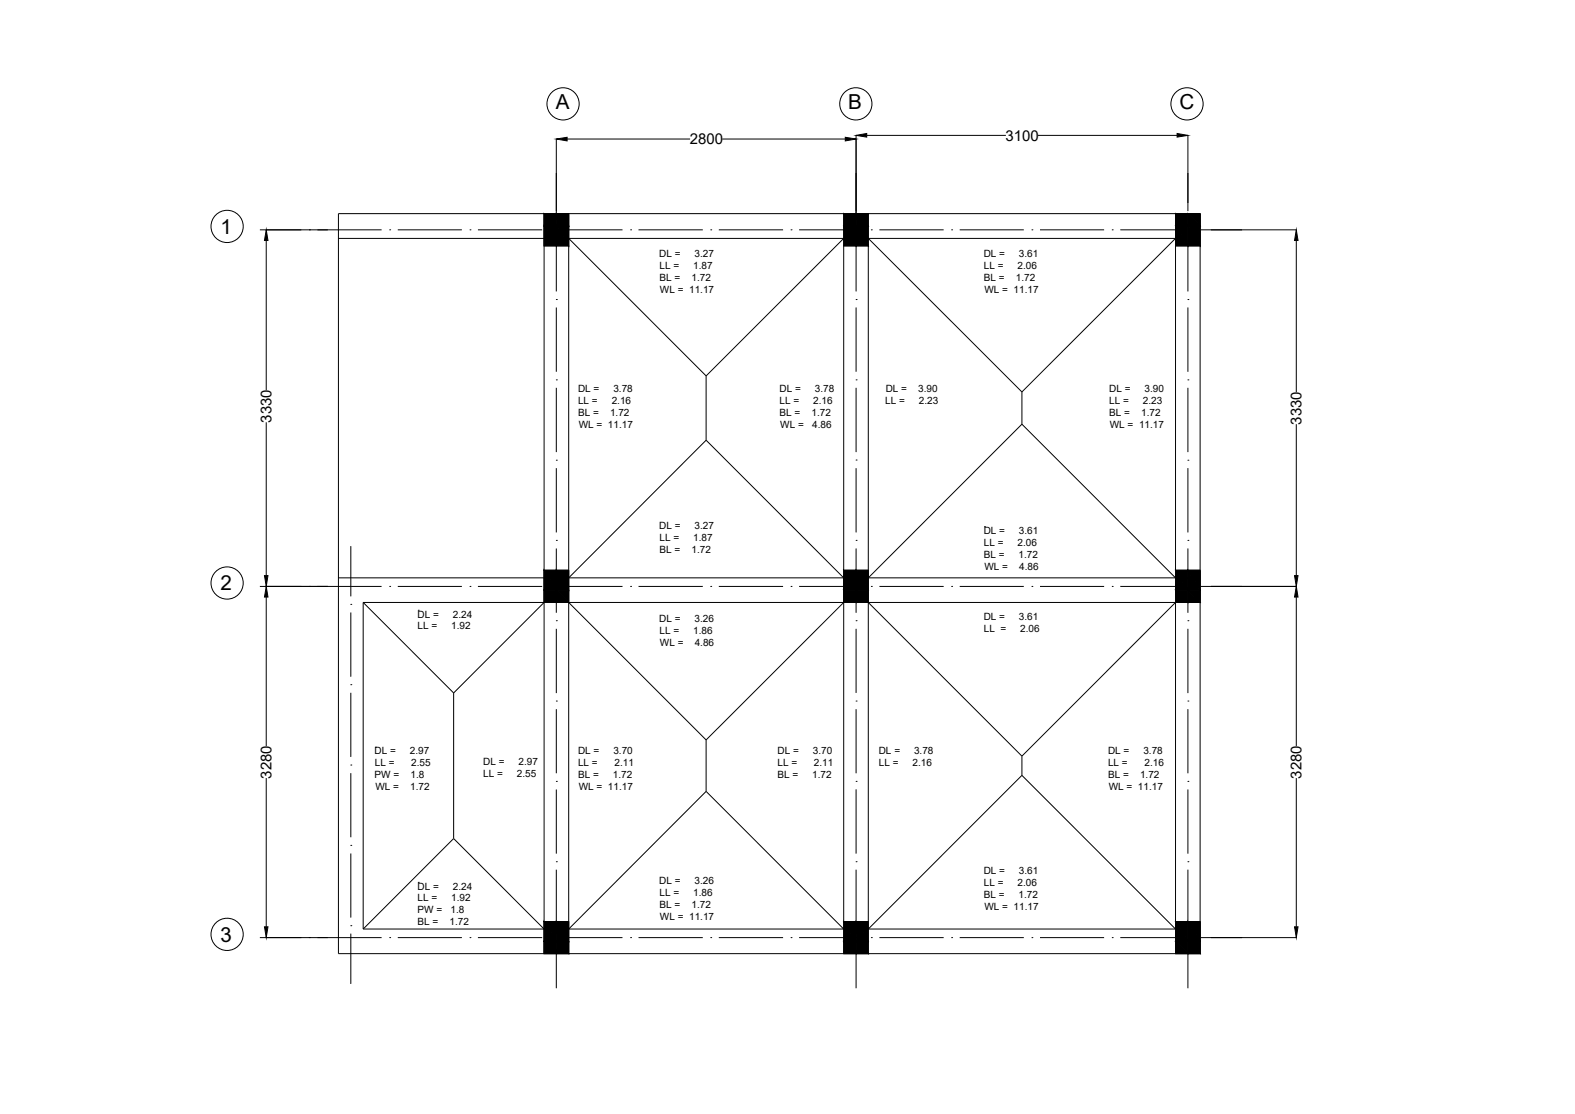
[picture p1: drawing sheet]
<svg xmlns="http://www.w3.org/2000/svg" width="420mm" height="297mm" viewBox="0 0 420 297" stroke-linecap="round" stroke-linejoin="round" font-family="sans-serif">
<!-- layer: 0 -->
<g fill="none" stroke="#000" stroke-width=".27">
<path d="M148.4 37v21.4M151.3 37.1h32.8M192.7 37.1h32.8M228.4 36.1v22.3M231.2 36.1h37.1M276.9 36.1h37.1M316.9 36.1v20.2M90.3 57h229.9v197.3h-229.9zM145.1 57h6.6v8.6h-6.6zM145.1 57v197.3M148.4 58.4h.1M151.7 57v197.3"/>
<path d="M225.1 57h6.5v8.6h-6.5zM228.4 58.4h.1M313.6 57h6.6v8.6h-6.6zM313.6 57v197.3M316.9 58.4h.1M69.3 61.3h32.5M71 64.1v39.9M82.5 61.3h.1M90.3 63.6h223.3l-41 40.9M104 61.3h.1M106.1 61.3h17.1M125.4 61.3h.1"/>
<path d="M127.5 61.3h17.1M146.8 61.3h.1M148.4 79.9h.1M148.4 60.6v17.1M148.9 61.3h17.2M151.7 63.6l36.7 36.6M168.2 61.3h.1M170.3 61.3h17.2M189.6 61.3h.1M191.8 61.3h17.1M211 61.3h.1M213.2 61.3h17.1"/>
<path d="M225.1 65.6v180.1M225.1 63.6l-36.7 36.6M228.4 79.9h.1M228.4 60.6v17.1M231.6 65.6v180.1M231.6 63.6l41 40.9M232.4 61.3h.1M234.6 61.3h17.1M253.9 61.3h.1M256 61.3h17.1M275.3 61.3h.1M277.4 61.3h17.1"/>
<path d="M296.7 61.3h.1M298.9 61.3h17.1M316.9 79.9h.1M316.9 60.6v17.1M318.1 61.3h.1M320.2 61.3h25.6M345.8 64.1v40.4M148.4 82v17.1M228.4 82v17.1M316.9 82v17.1M71 112.6v40.9M148.4 101.3h.1"/>
<path d="M148.4 103.4v17.2M188.4 117.4l-36.7 36.7M188.4 117.4l36.7 36.7M188.4 100.2v17.2M228.4 101.3h.1M228.4 103.4v17.2M272.6 113.1l-41 41M272.6 113.1l41 41M272.6 104.5v8.6M316.9 101.3h.1M316.9 103.4v17.2M345.8 113.1v40.4"/>
<path d="M148.4 122.7h.1M148.4 124.8v17.2M228.4 122.7h.1M228.4 124.8v17.2M316.9 122.7h.1M316.9 124.8v17.2M69.3 156.4h32.5M71 159.2v39.7M82.5 156.4h.1M90.3 154.1h229.9M93.6 145.6v13.4M104 156.4h.1"/>
<path d="M106.1 156.4h17.1M125.4 156.4h.1M127.5 156.4h17.1M145.1 152h6.6v8.6h-6.6zM146.8 156.4h.1M148.4 144.1h.1M148.4 146.2v17.2M148.9 156.4h17.2M168.2 156.4h.1M170.3 156.4h17.2M189.6 156.4h.1M191.8 156.4h17.1"/>
<path d="M211 156.4h.1M213.2 156.4h17.1M225.1 152h6.5v8.6h-6.5zM228.4 144.1h.1M228.4 156.4h.1M228.4 146.2v17.2M232.4 156.4h.1M234.6 156.4h17.1M253.9 156.4h.1M256 156.4h17.1M262.6 140.4h.1M275.3 156.4h.1"/>
<path d="M277.4 156.4h17.1M296.7 156.4h.1M298.9 156.4h17.1M313.6 152h6.6v8.6h-6.6zM316.9 144.1h.1M316.9 146.2v17.2M318.1 156.4h.1M320.2 156.4h25.6M345.8 159.2v39.7M93.6 161.1h.1M93.6 163.3v17.2M96.9 160.6v87.1"/>
<path d="M96.9 160.6h223.3M96.9 160.6l24.1 24.2M111.6 162.7h.1M145.1 160.6l-24.1 24.2M148.4 165.5h.1M148.4 167.7v17.1M151.7 160.6l36.7 36.7M225.1 160.6l-36.7 36.7M228.4 165.5h.1M228.4 167.7v17.1M231.6 160.6l41 41M313.6 160.6l-41 41"/>
<path d="M316.9 165.5h.1M316.9 167.7v17.1M93.6 182.6h.1M93.6 184.7v17.1M100.1 199.2h.1M121 184.8v38.8M148.4 186.9h.1M148.4 189.1v17.1M188.4 197.3v13.7M228.4 186.9h.1M228.4 189.1v17.1M316.9 186.9h.1"/>
<path d="M316.9 189.1v17.1M71 207.5v39.6M93.6 204h.1M93.6 206.1v17.2M148.4 208.4h.1M148.4 210.5v17.1M188.4 211l-36.7 36.7M188.4 211l36.7 36.7M228.4 208.4h.1M228.4 210.5v17.1M272.6 206.7l41 41h-216.7M272.6 201.6v5.1"/>
<path d="M272.6 206.7l-41 41M316.9 208.4h.1M316.9 210.5v17.1M345.8 207.5v39.6M93.6 225.4h.1M93.6 227.6v17.1M111.6 235.3h.1M121 223.6l24.1 24.1M121 223.6l-24.1 24.1M148.4 229.8h.1M148.4 231.9v17.1M228.4 229.8h.1"/>
<path d="M228.4 231.9v17.1M316.9 229.8h.1M316.9 231.9v17.1M69.3 250h32.5M82.5 250h.1M93.6 246.8h.1M93.6 248.9v13.5M104 250h.1M106.1 250h17.1M125.4 250h.1M127.5 250h17.1M145.1 245.7h6.6v8.6h-6.6z"/>
<path d="M146.8 250h.1M148.4 251.2h.1M148.4 253.3v10.2M148.9 250h17.2M168.2 250h.1M170.3 250h17.2M189.6 250h.1M191.8 250h17.1M211 250h.1M213.2 250h17.1M225.1 245.7h6.5v8.6h-6.5zM228.4 251.2h.1"/>
<path d="M228.4 253.3v10.2M232.4 250h.1M234.6 250h17.1M253.9 250h.1M256 250h17.1M275.3 250h.1M277.4 250h17.1M296.7 250h.1M298.9 250h17.1M313.6 245.7h6.6v8.6h-6.6zM316.9 251.2h.1M316.9 253.3v10.2"/>
<path d="M318.1 250h.1M320.2 250h25.6"/>
<circle cx="150.2" cy="27.7" r="4.3"/>
<circle cx="228.3" cy="27.7" r="4.3"/>
<circle cx="316.7" cy="27.7" r="4.3"/>
<circle cx="60.6" cy="60.4" r="4.3"/>
<circle cx="60.6" cy="155.5" r="4.3"/>
<circle cx="60.6" cy="249.1" r="4.3"/>
</g>
<g fill="#000" stroke="#000" stroke-width=".27">
<path d="M148.4 37.1l2.9-.5v1zM225.5 36.6l2.9 .5-2.9 .5zM228.4 36.1l2.8-.5v1zM314 35.6l2.9 .5-2.9 .5zM71 61.3l.5 2.8h-.9zM345.8 61.3l.5 2.8h-1zM70.6 153.5h.9l-.5 2.9zM71 156.4l.5 2.8h-.9zM345.3 153.5h1l-.5 2.9zM345.8 156.4l.5 2.8h-1zM70.6 247.1h.9l-.5 2.9zM345.3 247.1h1l-.5 2.9z"/>
<path d="M145.1 57l3.3 3.3v-3.3zM145.1 57l3.3 3.3h-3.3z"/>
<path d="M148.4 57l3.3 3.3v-3.3zM148.4 57l3.3 3.3h-3.3z"/>
<path d="M225.1 57l3.3 3.3v-3.3zM225.1 57l3.3 3.3h-3.3z"/>
<path d="M228.4 57l3.2 3.3v-3.3zM228.4 57l3.2 3.3h-3.2z"/>
<path d="M313.6 57l3.3 3.3v-3.3zM313.6 57l3.3 3.3h-3.3z"/>
<path d="M316.9 57l3.3 3.3v-3.3zM316.9 57l3.3 3.3h-3.3z"/>
<path d="M145.1 60.3l3.3 5.3v-5.3zM145.1 60.3l3.3 5.3h-3.3z"/>
<path d="M148.4 60.3l3.3 5.3v-5.3zM148.4 60.3l3.3 5.3h-3.3z"/>
<path d="M225.1 60.3l3.3 5.3v-5.3zM225.1 60.3l3.3 5.3h-3.3z"/>
<path d="M228.4 60.3l3.2 5.3v-5.3zM228.4 60.3l3.2 5.3h-3.2z"/>
<path d="M313.6 60.3l3.3 5.3v-5.3zM313.6 60.3l3.3 5.3h-3.3z"/>
<path d="M316.9 60.3l3.3 5.3v-5.3zM316.9 60.3l3.3 5.3h-3.3z"/>
<path d="M145.1 152l3.3 5.3v-5.3zM145.1 152l3.3 5.3h-3.3z"/>
<path d="M145.1 157.3l3.3 3.3v-3.3zM145.1 157.3l3.3 3.3h-3.3z"/>
<path d="M148.4 152l3.3 5.3v-5.3zM148.4 152l3.3 5.3h-3.3z"/>
<path d="M148.4 157.3l3.3 3.3v-3.3zM148.4 157.3l3.3 3.3h-3.3z"/>
<path d="M225.1 152l3.3 5.3v-5.3zM225.1 152l3.3 5.3h-3.3z"/>
<path d="M225.1 157.3l3.3 3.3v-3.3zM225.1 157.3l3.3 3.3h-3.3z"/>
<path d="M228.4 152l3.2 5.3v-5.3zM228.4 152l3.2 5.3h-3.2z"/>
<path d="M228.4 157.3l3.2 3.3v-3.3zM228.4 157.3l3.2 3.3h-3.2z"/>
<path d="M313.6 152l3.3 5.3v-5.3zM313.6 152l3.3 5.3h-3.3z"/>
<path d="M313.6 157.3l3.3 3.3v-3.3zM313.6 157.3l3.3 3.3h-3.3z"/>
<path d="M316.9 152l3.3 5.3v-5.3zM316.9 152l3.3 5.3h-3.3z"/>
<path d="M316.9 157.3l3.3 3.3v-3.3zM316.9 157.3l3.3 3.3h-3.3z"/>
<path d="M145.1 245.7l3.3 5.3v-5.3zM145.1 245.7l3.3 5.3h-3.3z"/>
<path d="M145.1 251l3.3 3.3v-3.3zM145.1 251l3.3 3.3h-3.3z"/>
<path d="M148.4 245.7l3.3 5.3v-5.3zM148.4 245.7l3.3 5.3h-3.3z"/>
<path d="M148.4 251l3.3 3.3v-3.3zM148.4 251l3.3 3.3h-3.3z"/>
<path d="M225.1 245.7l3.3 5.3v-5.3zM225.1 245.7l3.3 5.3h-3.3z"/>
<path d="M225.1 251l3.3 3.3v-3.3zM225.1 251l3.3 3.3h-3.3z"/>
<path d="M228.4 245.7l3.2 5.3v-5.3zM228.4 245.7l3.2 5.3h-3.2z"/>
<path d="M228.4 251l3.2 3.3v-3.3zM228.4 251l3.2 3.3h-3.2z"/>
<path d="M313.6 245.7l3.3 5.3v-5.3zM313.6 245.7l3.3 5.3h-3.3z"/>
<path d="M313.6 251l3.3 3.3v-3.3zM313.6 251l3.3 3.3h-3.3z"/>
<path d="M316.9 245.7l3.3 5.3v-5.3zM316.9 245.7l3.3 5.3h-3.3z"/>
<path d="M316.9 251l3.3 3.3v-3.3zM316.9 251l3.3 3.3h-3.3z"/>
</g>
<g font-size="5.5">
<text x="148.2" y="29">A</text>
<text x="226.3" y="29">B</text>
<text x="314.6" y="29">C</text>
<text x="58.8" y="62.3">1</text>
<text x="58.8" y="157.4">2</text>
<text x="58.8" y="251.1" transform="rotate(-1 58.8 251.1)">3</text>
</g>
<g font-size="4">
<text x="184" y="38.5">2800</text>
<text x="268.2" y="37.5">3100</text>
<text x="72.4" y="112.7" transform="rotate(-90 72.4 112.7)">3330</text>
<text x="347.2" y="113.2" transform="rotate(-90 347.2 113.2)">3330</text>
<text x="72.4" y="207.6" transform="rotate(-90 72.4 207.6)">3280</text>
<text x="347.2" y="207.6" transform="rotate(-90 347.2 207.6)">3280</text>
</g>
<g font-size="2.7">
<text x="175.9" y="68.5">DL =</text>
<text x="175.9" y="71.7">LL =</text>
<text x="184.9" y="71.7">1.87</text>
<text x="185.3" y="68.5">3.27</text>
<text x="262.4" y="68.4">DL =</text>
<text x="262.5" y="71.6">LL =</text>
<text x="271.4" y="71.6">2.06</text>
<text x="271.8" y="68.4">3.61</text>
<text x="175.9" y="74.8">BL =</text>
<text x="184.5" y="74.8">1.72</text>
<text x="262.5" y="74.8">BL =</text>
<text x="271" y="74.8">1.72</text>
<text x="176.1" y="78">WL = 11.17</text>
<text x="262.6" y="78">WL = 11.17</text>
<text x="154.2" y="104.6">DL =</text>
<text x="154.2" y="107.9">LL =</text>
<text x="163.2" y="107.9">2.16</text>
<text x="163.6" y="104.6">3.78</text>
<text x="208" y="104.6">DL =</text>
<text x="208" y="107.9">LL =</text>
<text x="216.9" y="107.9">2.16</text>
<text x="217.4" y="104.6">3.78</text>
<text x="236.1" y="107.9">LL =</text>
<text x="236.3" y="104.6">DL =</text>
<text x="245" y="104.6">3.90</text>
<text x="245.1" y="107.9">2.23</text>
<text x="295.9" y="104.6">DL =</text>
<text x="295.9" y="107.9">LL =</text>
<text x="304.9" y="107.9">2.23</text>
<text x="305.3" y="104.6">3.90</text>
<text x="154.2" y="111">BL =</text>
<text x="162.7" y="111">1.72</text>
<text x="208" y="111">BL =</text>
<text x="216.5" y="111">1.72</text>
<text x="295.9" y="111">BL =</text>
<text x="304.4" y="111">1.72</text>
<text x="154.4" y="114.2">WL = 11.17</text>
<text x="208.1" y="114.2">WL =</text>
<text x="216.7" y="114.2">4.86</text>
<text x="296.1" y="114.2">WL = 11.17</text>
<text x="175.9" y="141.1">DL =</text>
<text x="185.3" y="141.1">3.27</text>
<text x="262.4" y="142.4">DL =</text>
<text x="271.8" y="142.4">3.61</text>
<text x="175.9" y="144.3">LL =</text>
<text x="175.9" y="147.5">BL =</text>
<text x="184.5" y="147.5">1.72</text>
<text x="184.9" y="144.3">1.87</text>
<text x="262.5" y="145.6">LL =</text>
<text x="262.5" y="148.7">BL =</text>
<text x="271.4" y="145.6">2.06</text>
<text x="271.7" y="148.7">1.72</text>
<text x="262.6" y="152">WL =</text>
<text x="271.9" y="152">4.86</text>
<text x="111.4" y="164.7">DL =</text>
<text x="111.4" y="167.8">LL =</text>
<text x="120.3" y="167.8">1.92</text>
<text x="120.8" y="164.7">2.24</text>
<text x="175.9" y="165.8">DL =</text>
<text x="185.3" y="165.8">3.26</text>
<text x="262.4" y="165.2">DL =</text>
<text x="271.8" y="165.2">3.61</text>
<text x="175.9" y="169.1">LL =</text>
<text x="176.1" y="172.2">WL =</text>
<text x="184.9" y="169.1">1.86</text>
<text x="185.3" y="172.2">4.86</text>
<text x="262.5" y="168.4">LL =</text>
<text x="272.2" y="168.4">2.06</text>
<text x="99.9" y="201.2">DL =</text>
<text x="109.4" y="201.2">2.97</text>
<text x="154.2" y="201.2">DL =</text>
<text x="163.6" y="201.2">3.70</text>
<text x="207.4" y="201.2">DL =</text>
<text x="216.8" y="201.2">3.70</text>
<text x="234.4" y="201.2">DL =</text>
<text x="243.8" y="201.2">3.78</text>
<text x="295.6" y="201.2">DL =</text>
<text x="305" y="201.2">3.78</text>
<text x="99.9" y="207.5">PW =</text>
<text x="100" y="204.4">LL =</text>
<text x="109.5" y="207.5">1.8</text>
<text x="109.7" y="204.4">2.55</text>
<text x="128.9" y="204.1">DL =</text>
<text x="128.9" y="207.3">LL =</text>
<text x="137.9" y="207.3">2.55</text>
<text x="138.3" y="204.1">2.97</text>
<text x="154.2" y="204.4">LL =</text>
<text x="154.2" y="207.5">BL =</text>
<text x="163.5" y="207.5">1.72</text>
<text x="163.9" y="204.4">2.11</text>
<text x="207.4" y="204.4">LL =</text>
<text x="207.4" y="207.5">BL =</text>
<text x="216.7" y="207.5">1.72</text>
<text x="217.1" y="204.4">2.11</text>
<text x="234.5" y="204.4">LL =</text>
<text x="243.4" y="204.4">2.16</text>
<text x="295.6" y="204.4">LL =</text>
<text x="295.6" y="207.5">BL =</text>
<text x="304.1" y="207.5">1.72</text>
<text x="305.3" y="204.4">2.16</text>
<text x="100.1" y="210.7">WL =</text>
<text x="109.4" y="210.7">1.72</text>
<text x="154.4" y="210.7">WL = 11.17</text>
<text x="295.8" y="210.7">WL = 11.17</text>
<text x="262.4" y="233.2">DL =</text>
<text x="271.8" y="233.2">3.61</text>
<text x="111.4" y="237.2">DL =</text>
<text x="120.8" y="237.2">2.24</text>
<text x="175.9" y="235.7">DL =</text>
<text x="175.9" y="238.9">LL =</text>
<text x="184.9" y="238.9">1.86</text>
<text x="185.3" y="235.7">3.26</text>
<text x="262.5" y="236.3">LL =</text>
<text x="262.5" y="239.5">BL =</text>
<text x="271.4" y="236.3">2.06</text>
<text x="271.7" y="239.5">1.72</text>
<text x="111.4" y="240.4">LL =</text>
<text x="111.4" y="243.6">PW =</text>
<text x="120.2" y="243.6">1.8</text>
<text x="120.3" y="240.4">1.92</text>
<text x="175.9" y="242.1">BL =</text>
<text x="176.1" y="245.3">WL = 11.17</text>
<text x="184.5" y="242.1">1.72</text>
<text x="262.6" y="242.7">WL = 11.17</text>
<text x="111.4" y="246.7">BL =</text>
<text x="119.9" y="246.7">1.72</text>
</g>
</svg>
